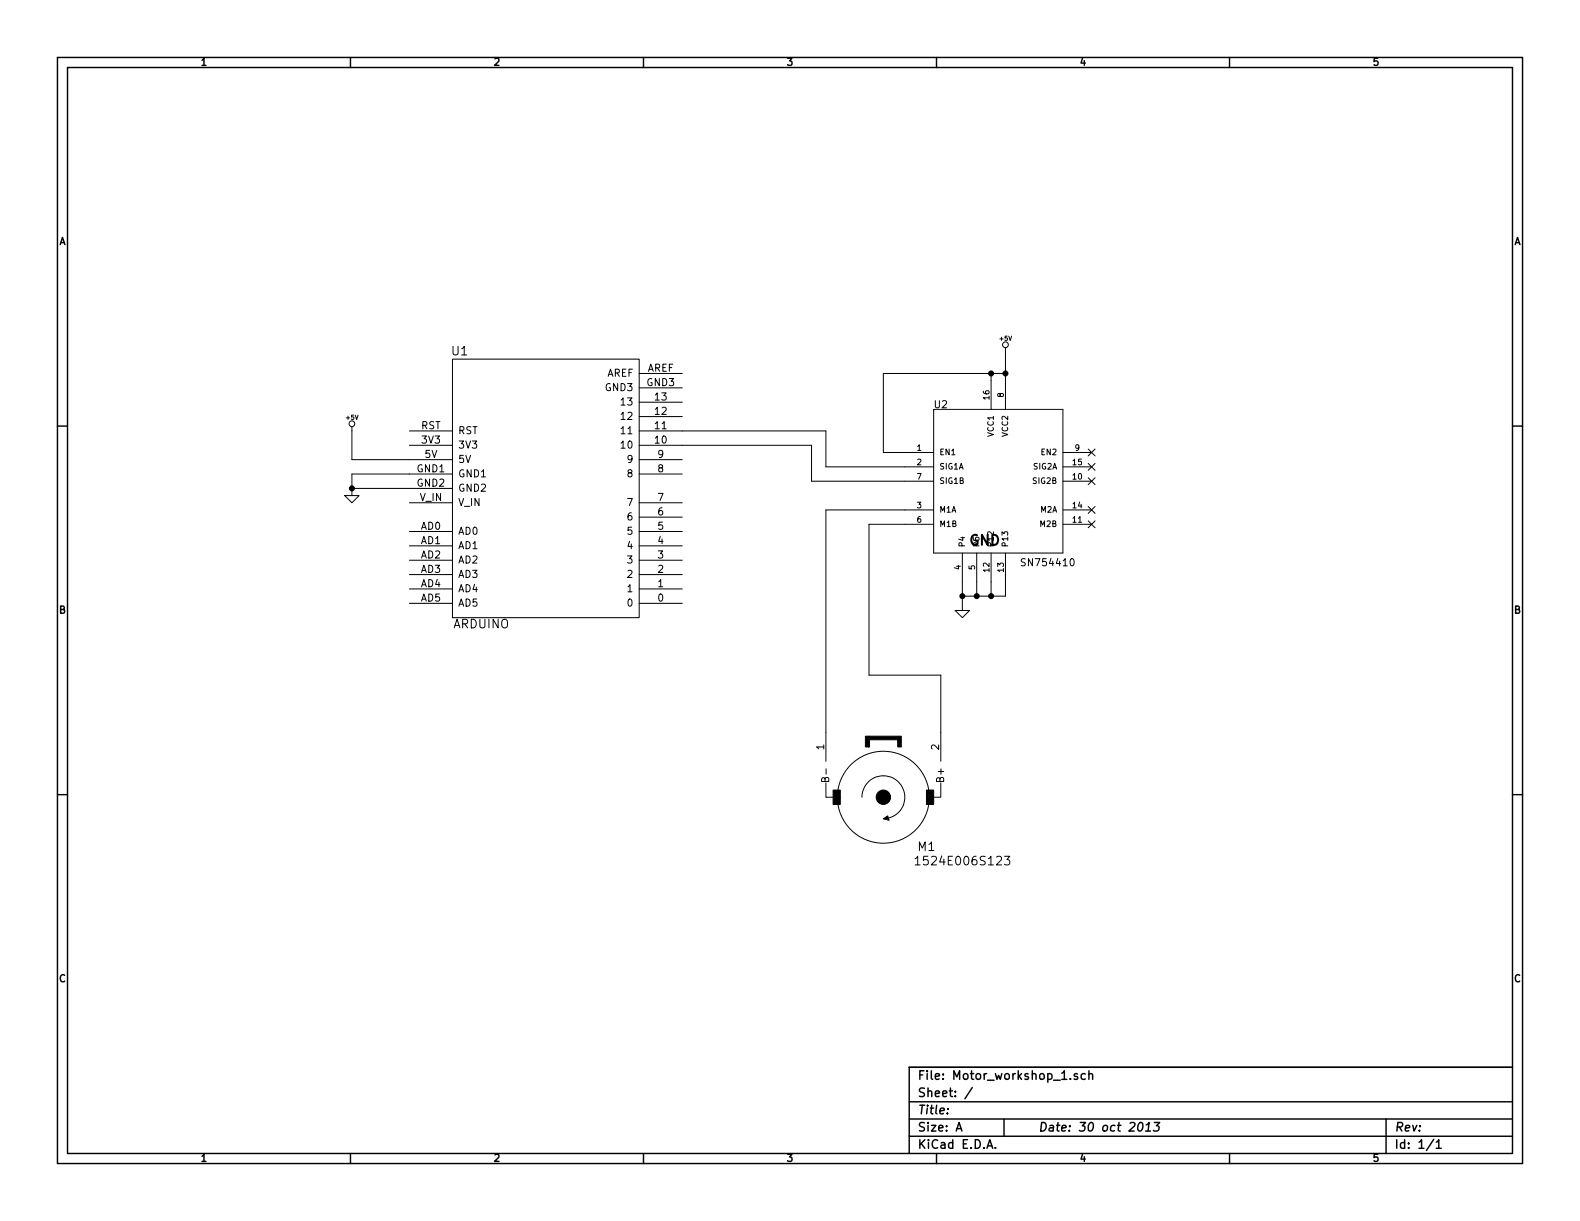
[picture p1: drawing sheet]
<svg xmlns="http://www.w3.org/2000/svg" width="279mm" height="216mm" viewBox="0 0 279 216" stroke-linecap="round" stroke-linejoin="round" font-family="sans-serif">
<g fill="none" stroke="#000" stroke-width=".25">
<path d="M10.2 10.2h259v195.5h-259zM11.9 11.9h255.6v192.1h-255.6zM62 10.2v1.7M113.8 10.2v1.7M165.6 10.2v1.7M217.4 10.2v1.7M10.2 75.3h1.7M267.5 75.3h1.7M10.2 140.5h1.7M267.5 140.5h1.7M160.8 194.8h106.7M160.8 197.9h106.7"/>
<path d="M167.6 196v.2M169.1 200l.5-1.5 .5 1.5M169.2 199.6h.8M171.9 192.3l-1.3 2M177.5 197.9v3M190.5 189.9l-.3-.1-.3 .3 .1 .2 .5 .1v.4h-.6M191.9 189.9a.48 .48 0 0 0-.6 .1v.7l.2 .2 .4-.1M192.6 190v-.1a.36 .36 0 0 1 .6 .2v.8M192.6 189.3v1.6M201.4 198.6l.4-.1a.88 .88 0 0 1-.3 1.5l-.3-.3a1.19 1.19 0 0 1 .2-1.1zM202.6 200h.9M202.7 198.9l.5-.4-.2 1.5"/>
<path d="M204.1 198.5h1l-.6 .6h.4l.1 .3-.1 .3-.3 .3-.6-.1M245.1 197.9v6.1M267.5 188.7h-106.7v15.3M62 204v1.7M113.8 204v1.7M160.8 200.9h106.7M165.6 204v1.7M174.5 203l.5-1.5 .5 1.5M174.7 202.6h.7M176 202.9v.1M217.4 204v1.7M253.5 201.4l-1.3 2"/>
<path d="M254 202l.4-.5v1.5M254 203h.9"/>
</g>
<g fill="none" stroke="#000" stroke-width=".18">
<path d="M62.2 75.4v5.9h17.8M72.4 78.7h7.6M72.4 76.2h7.6M80 63.5h33v45.7h-33zM113 78.7h30.5v6.4h21.6M113 76.2h33v6.4h19.1M113 73.7h7.6M113 71.1h7.6M113 68.6h7.6M113 66h7.6M165.1 72.4h22.9v25.4h-22.9zM175.3 66v6.4"/>
<path d="M177.8 61.5v10.9M177.8 66h-21.6v14h8.9M192.4 79.4l1.2 1.2M193.6 79.4l-1.2 1.2M61 87.6h2.5l-1.3 1.3zM62.2 86.4h17.8M72.4 99.1h7.6M72.4 96.5h7.6M72.4 94h7.6M72.4 88.9h7.6M80 83.8h-17.8v3.8M113 99.1h7.6"/>
<path d="M113 96.5h7.6M113 94h7.6M113 91.4h7.6M113 88.9h7.6M113 83.8h7.6M113 81.3h7.6M165.1 90.2h-19.1v44.4M165.1 92.7h-11.4v26.7h12.7v15.2M170.2 97.8v10.2M172.7 97.8v7.6M175.3 97.8v7.6M177.8 97.8v7.6h-7.6"/>
<path d="M188 80h5M188 82.6h5M188 90.2h5M188 92.7h5M188 85.1h5M192.4 81.9l1.2 1.3M192.4 84.5l1.2 1.2M192.4 89.6l1.2 1.2M192.4 92.1l1.2 1.2M193.6 81.9l-1.2 1.3M193.6 84.5l-1.2 1.2M193.6 89.6l-1.2 1.2"/>
<path d="M193.6 92.1l-1.2 1.2M72.4 106.7h7.6M72.4 104.1h7.6M72.4 101.6h7.6M113 106.7h7.6M113 104.1h7.6M113 101.6h7.6M168.9 108h2.5l-1.2 1.2zM145.9 137.7l.3-.2h.2l.2 .2v.5h-1.3l.1-.6 .3-.1 .1 .1 .1 .6M146 138.4v2.6h2.6M146.1 135.9v1M166.4 138.4v2.6h-1.3"/>
<path d="M152.4 141a3.8 3.8 0 0 1 3.8-3.8 3.8 3.8 0 0 1 3.8 3.8 3.8 3.8 0 0 1-3.8 3.8M161.8 151.8l.5-.4v1.5M161.8 152.9h.9M177.6 151.4h1l-.5 .6 .4 .1v.7l-.2 .1-.7-.1"/>
<circle cx="62.2" cy="74.9" r=".51"/>
<circle cx="177.8" cy="61" r=".51"/>
<circle cx="156.2" cy="141" r="8.1"/>
</g>
<g fill="#000" stroke="#000" stroke-width=".18">
<path d="M153 130.2h.7v1.9v-1.9h5.7v1.9h-.7v-1.3h-5v1.3h-.7zM163.8 139.7h1.3v2.5h-1.3zM147.3 139.7h1.3v2.5h-1.3zM156.2 144.8l.8-.5 .2 .7z"/>
<circle cx="156.2" cy="141" r="1.27"/>
</g>
<g fill="#000" stroke="#000" stroke-width=".25">
<circle cx="175.3" cy="66" r=".41"/>
<circle cx="177.8" cy="66" r=".41"/>
<circle cx="62.2" cy="86.4" r=".41"/>
<circle cx="170.2" cy="105.4" r=".41"/>
<circle cx="172.7" cy="105.4" r=".41"/>
<circle cx="175.3" cy="105.4" r=".41"/>
</g>
<text font-size="2.5" x="171.4" y="96.5">GND</text>
<g font-size="2.1">
<text x="79.9" y="62.9">U1</text>
<text x="80.1" y="111.2">ARDUINO</text>
<text x="162.4" y="150.5">M1</text>
<text x="162.9" y="153.1">1524E006S123</text>
<text x="162.3" y="191">File: Motor_workshop_1.sch</text>
<text x="162.3" y="197.1">Title:</text>
<text x="162.3" y="194.1">Sheet: /</text>
<text x="162.3" y="203.2">KiCad E.D.A.</text>
<text x="162.3" y="200.2">Size: A</text>
<text x="183.6" y="200.2">Date: 30 oct 2013</text>
<text x="246.6" y="200.2">Rev:</text>
<text x="246.6" y="203.2">Id: 1/1</text>
</g>
<g font-size="1.8">
<text x="35.6" y="11.7">1</text>
<text x="87.4" y="11.7">2</text>
<text x="139.2" y="11.7">3</text>
<text x="191" y="11.7">4</text>
<text x="242.8" y="11.7">5</text>
<text x="10.4" y="43.4">A</text>
<text x="267.7" y="43.4">A</text>
<text x="114.4" y="65.8">AREF</text>
<text x="107.1" y="69.2">GND3</text>
<text x="107.2" y="66.7">AREF</text>
<text x="110.1" y="71.8">13</text>
<text x="114.4" y="68.3">GND3</text>
<text x="115.9" y="70.9">13</text>
<text x="74.4" y="75.9">RST</text>
<text x="81" y="76.8">RST</text>
<text x="110.1" y="76.8">11</text>
<text x="110.1" y="74.3">12</text>
<text x="115.9" y="75.9">11</text>
<text x="115.9" y="73.4">12</text>
<text x="165.3" y="72.2">U2</text>
<text x="73.8" y="83.6">GND1</text>
<text x="74.6" y="78.5">3V3</text>
<text x="75.1" y="81">5V</text>
<text x="81" y="81.9">5V</text>
<text x="81" y="79.4">3V3</text>
<text x="110.1" y="79.4">10</text>
<text x="111" y="81.9">9</text>
<text x="115.9" y="78.5">10</text>
<text x="116.4" y="83.6">8</text>
<text x="116.4" y="81">9</text>
<text x="73.8" y="86.1">GND2</text>
<text x="74.2" y="88.6">V_IN</text>
<text x="81" y="84.5">GND1</text>
<text x="81" y="87">GND2</text>
<text x="81" y="89.5">V_IN</text>
<text x="111" y="89.5">7</text>
<text x="111" y="84.5">8</text>
<text x="116.4" y="88.6">7</text>
<text x="74.4" y="93.7">AD0</text>
<text x="81" y="94.6">AD0</text>
<text x="111" y="94.6">5</text>
<text x="111" y="92.1">6</text>
<text x="116.4" y="93.7">5</text>
<text x="116.4" y="91.2">6</text>
<text x="74.4" y="96.3">AD1</text>
<text x="74.4" y="98.8">AD2</text>
<text x="74.4" y="101.3">AD3</text>
<text x="81" y="97.2">AD1</text>
<text x="81" y="99.7">AD2</text>
<text x="111" y="99.7">3</text>
<text x="111" y="97.2">4</text>
<text x="116.4" y="101.3">2</text>
<text x="116.4" y="98.8">3</text>
<text x="116.4" y="96.3">4</text>
<text x="181.1" y="100.2">SN754410</text>
<text x="74.4" y="103.9">AD4</text>
<text x="74.4" y="106.4">AD5</text>
<text x="81" y="102.2">AD3</text>
<text x="81" y="104.8">AD4</text>
<text x="81" y="107.3">AD5</text>
<text x="111" y="107.3">0</text>
<text x="111" y="104.8">1</text>
<text x="111" y="102.2">2</text>
<text x="116.4" y="106.4">0</text>
<text x="116.4" y="103.9">1</text>
<text x="10.4" y="108.6">B</text>
<text x="267.7" y="108.6">B</text>
<text x="145.8" y="132.6" transform="rotate(-90 145.8 132.6)">1</text>
<text x="166.1" y="132.6" transform="rotate(-90 166.1 132.6)">2</text>
<text x="167" y="137.9" transform="rotate(-90 167 137.9)">B+</text>
<text x="10.4" y="173.7">C</text>
<text x="267.7" y="173.7">C</text>
<text x="35.6" y="205.5">1</text>
<text x="87.4" y="205.5">2</text>
<text x="139.2" y="205.5">3</text>
<text x="191" y="205.5">4</text>
<text x="242.8" y="205.5">5</text>
</g>
<g font-size="1.4">
<text x="175" y="70.6" transform="rotate(-90 175 70.6)">16</text>
<text x="177.5" y="70.2" transform="rotate(-90 177.5 70.2)">8</text>
<text x="175.8" y="77.2" transform="rotate(-90 175.8 77.2)">VCC1</text>
<text x="178.3" y="77.2" transform="rotate(-90 178.3 77.2)">VCC2</text>
<text x="162.2" y="79.8">1</text>
<text x="162.2" y="82.3">2</text>
<text x="166.1" y="80.5">EN1</text>
<text x="166.1" y="83.1">SIG1A</text>
<text x="182.7" y="83.1">SIG2A</text>
<text x="184.2" y="80.5">EN2</text>
<text x="189.7" y="82.3">15</text>
<text x="190.1" y="79.8">9</text>
<text x="162.2" y="89.9">3</text>
<text x="162.2" y="84.8">7</text>
<text x="166.1" y="85.6">SIG1B</text>
<text x="182.7" y="85.6">SIG2B</text>
<text x="189.7" y="84.8">10</text>
<text x="189.7" y="89.9">14</text>
<text x="162.2" y="92.5">6</text>
<text x="166.1" y="90.7">M1A</text>
<text x="166.1" y="93.2">M1B</text>
<text x="183.9" y="93.2">M2B</text>
<text x="183.9" y="90.7">M2A</text>
<text x="189.7" y="92.5">11</text>
<text x="169.9" y="100.7" transform="rotate(-90 169.9 100.7)">4</text>
<text x="170.7" y="96.8" transform="rotate(-90 170.7 96.8)">P4</text>
<text x="172.5" y="100.7" transform="rotate(-90 172.5 100.7)">5</text>
<text x="173.2" y="96.8" transform="rotate(-90 173.2 96.8)">P5</text>
<text x="175" y="101.1" transform="rotate(-90 175 101.1)">12</text>
<text x="175.8" y="96.8" transform="rotate(-90 175.8 96.8)">P12</text>
<text x="177.5" y="101.1" transform="rotate(-90 177.5 101.1)">13</text>
<text x="178.3" y="96.8" transform="rotate(-90 178.3 96.8)">P13</text>
</g>
<g font-size="1.1">
<text x="176.8" y="60.3">+5V</text>
<text x="61.3" y="74.2">+5V</text>
</g>
</svg>
